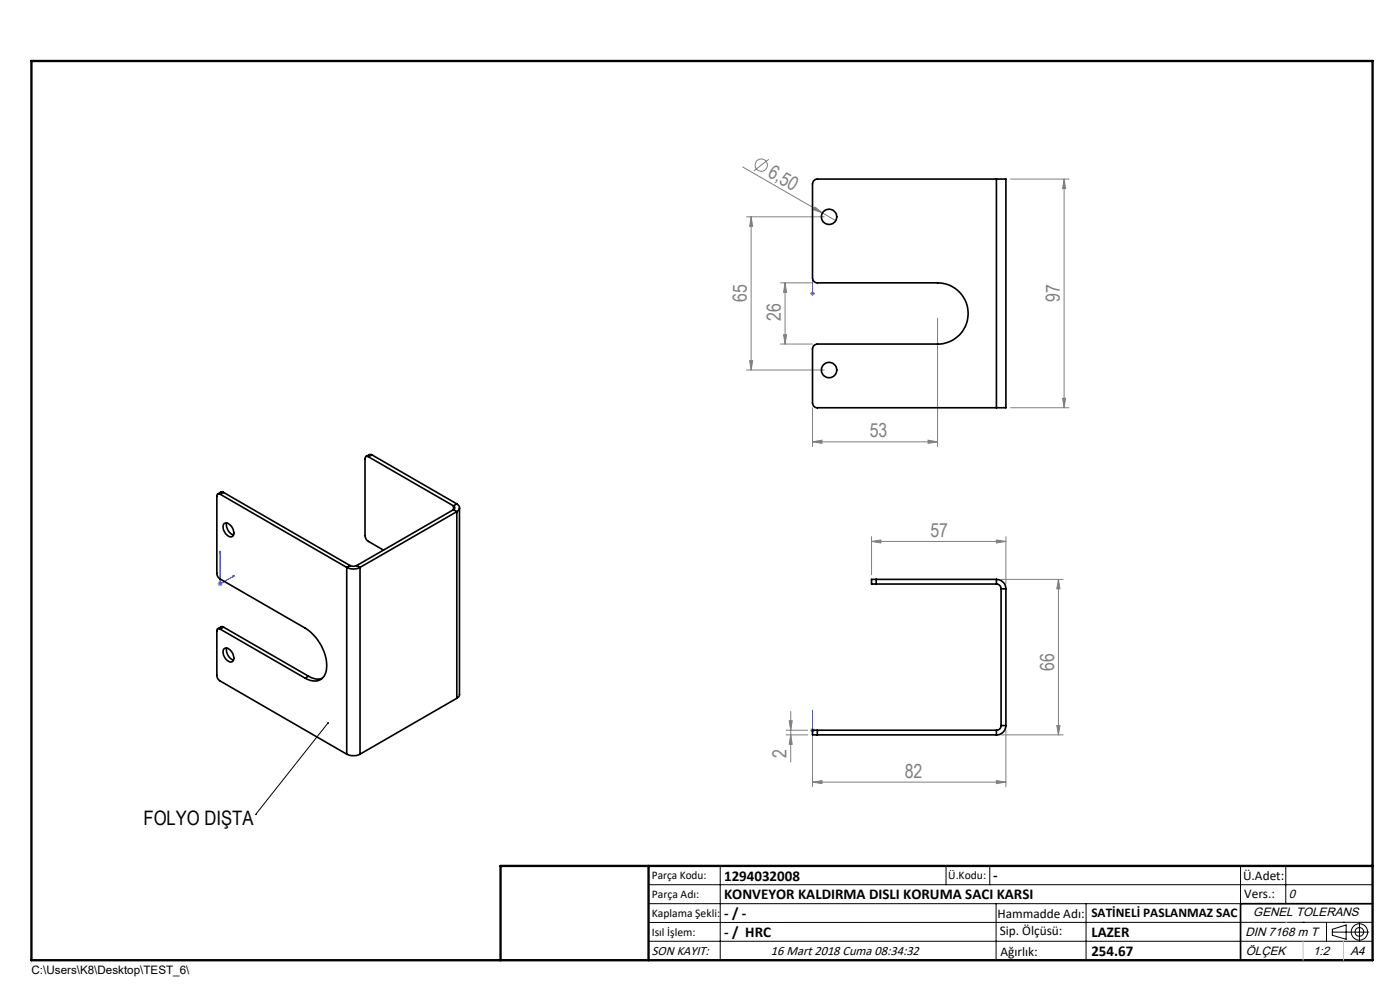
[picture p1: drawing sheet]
<svg xmlns="http://www.w3.org/2000/svg" width="297mm" height="210mm" viewBox="0 0 297 210" stroke-linecap="round" stroke-linejoin="round" font-family="sans-serif">
<g fill="none" stroke="#808080" stroke-width=".21">
<path d="M157.6 35.4l16.9 9.8M163.1 33.8l-3.2 2.5M214.4 38h12.4M225.7 38v48.5M225.7 38l.4 2h-.7zM158.4 46h16.5M159.3 46l.4 2h-.7zM159.3 46v32.5M165.6 60h6.8M166.5 60l.4 2h-.7zM166.5 60v13M172.9 43.9l1.6 1.3-1.9-.7z"/>
<path d="M174.5 45.2l2.8 1.6M158.4 78.5h16.5M159 76.5h.7l-.4 2zM165.6 73h6.8M166.2 71h.7l-.4 2zM171.9 62.3h1M172 61.9l.7 .7M172.4 61.8v1M172.7 61.9l-.7 .7M198.9 67.5v27.2M172.4 93.7l2-.3v.6zM172.4 86.5v8.2"/>
<path d="M172.4 93.7h26.5M196.9 93.4l2 .3-2 .3zM214.4 86.5h12.4M225.4 84.5h.7l-.4 2zM184.9 114.9l2-.4v.7zM184.9 113.8v8.1M184.9 114.9h28.5M211.4 114.5l2 .4-2 .3zM213.4 113.8v10.1M46.2 123.9h1M46.4 123.5l.7 .7M46.7 123.3v1"/>
<path d="M47.1 123.5l-.7 .7M212.4 122.9h13.1M224.5 122.9l.4 2h-.7zM224.5 122.9v33M166.8 154.9h4.6M166.8 155.9h4.6M167.4 152.9h.7l-.4 2zM167.7 155.9l.4 2h-.7zM167.7 150.9v10.7M171.9 154.9h1M172 154.5l.7 .7M172.4 154.4v1"/>
<path d="M172.4 155.9v11M172.7 154.5l-.7 .7M212.4 155.9h13.1M213.4 154.9v12M224.2 153.9h.7l-.4 2zM172.4 165.9l2-.3v.6zM172.4 165.9h41M211.4 165.6l2 .3-2 .3z"/>
<circle cx="161.5" cy="35" r="1.31"/>
</g>
<g fill="none" stroke="#000" stroke-width=".21">
<path d="M69.6 153.4l-15.4 19.4M54.2 172.8h.1M137.6 187.7h153.6M137.6 191.7h153.6M137.6 199.7h153.6M152.8 183.7v20M200.7 183.7v4M210 183.7v4M211.3 191.7v12M230.4 191.7v12M263.2 183.7v20M272.8 183.7v8"/>
<path d="M276.4 195.6h.1M281.4 195.6v4.1M282.6 197.7h7.8M282.6 197.1l3-.9v3l-3-.8zM285 195.6h.1M288.4 195.8v3.8M291.2 195.6l-153.6 .1"/>
<circle cx="288.4" cy="197.7" r="1.74"/>
<circle cx="288.4" cy="197.7" r=".93"/>
</g>
<path d="M172.4 53.8v.4v-.4M172.4 53.8v8.5M172.4 62.2v.2zM172.4 62.3h.1M46.7 116.9l.1 .3-.2 .1zM46.7 116.9v7l3-1.8M49.4 122.2l.3-.1-.3 .3zM172.4 150.7v.4v-.4M172.4 154.8v.2zM172.4 154.9h.1M172.4 150.7v4.2" fill="none" stroke="#00f" stroke-width=".21"/>
<path d="M106.2 203.7h185" fill="none" stroke="#000" stroke-width=".25"/>
<path d="M291.2 191.7h-28v12" fill="none" stroke="#000" stroke-width=".35"/>
<path d="M6.7 12.9h284.5v190.8h-284.5zM137.6 183.7v20M291.2 183.7h-185v20" fill="none" stroke="#000" stroke-width=".5"/>
<path d="M272.8 195.6h.1M276.4 199.7v4M285 199.7v4" fill="none" stroke="#c0c0c0" stroke-width=".21"/>
<path d="M69.4 153.2h.3l-.1 .2 .1-.2 .1 .2a.22 .22 0 0 1-.3 .2 .22 .22 0 0 1-.1-.4z" fill="#000"/>
<g fill="#00f">
<path d="M172.4 62.2v.2zM172.4 53.8v.4z"/>
<path d="M172.4 150.7v.4zM172.4 154.8v.2z"/>
<path d="M49.4 122.2l.3-.1-.3 .3zM46.7 116.9l.1 .3-.2 .1z"/>
</g>
<g fill="#808080">
<path d="M172.9 43.9l1.6 1.3-1.9-.7z"/>
<path d="M211.4 165.6l2 .3-2 .3zM172.4 165.9l2-.3v.6z"/>
<path d="M172.4 93.7l2-.3v.6zM196.9 93.4l2 .3-2 .3zM184.9 114.9l2-.4v.7zM211.4 114.5l2 .4-2 .3z"/>
<path d="M225.4 84.5h.7l-.4 2zM225.7 38l.4 2h-.7z"/>
<path d="M159.3 46l.4 2h-.7zM159 76.5h.7l-.4 2zM166.5 60l.4 2h-.7zM166.2 71h.7l-.4 2zM224.5 122.9l.4 2h-.7zM224.2 153.9h.7l-.4 2zM167.4 152.9h.7l-.4 2zM167.7 155.9l.4 2h-.7z"/>
</g>
<g fill="none" stroke="#000" stroke-width=".35">
<path d="M211.4 38h-38a1.09 1.09 0 0 0-1 1v20a1.02 1.02 0 0 0 1 1h25.5a6.5 6.5 0 0 1 6.5 6.5 6.5 6.5 0 0 1-6.5 6.5h-25.5a1.09 1.09 0 0 0-1 1v11.5a1.02 1.02 0 0 0 1 1h38M211.4 38h2v48.5h-2M211.4 38v48.5M78.2 96.9a.44 .44 0 0 0-.5-.1 .44 .44 0 0 0-.3 .5v16.3a1.52 1.52 0 0 0 .8 1.3l3.2 1.8M78.2 96.9l18 10.4M78.9 96.5l-.4-.1-.9 .4M78.9 96.5l-.7 .4M78.9 96.5l18 10.4M46.7 104.8a.43 .43 0 0 0-.5 0 .43 .43 0 0 0-.2 .5v16.3a1.38 1.38 0 0 0 .7 1.2l18 10.4a9.6 9.6 0 0 1 4.5 9.3 2.63 2.63 0 0 1-4.1 1.6l-.4-.2M46.7 104.8l26.9 15.6M47.4 104.4l-.4-.1-.8 .5M47.4 104.4l-.7 .4"/>
<path d="M47.4 104.4l26.9 15.6M47.4 111.2a1.17 1.17 0 0 1 1.8 .6 1.45 1.45 0 0 1 0 2 1.97 1.97 0 0 1-1.9-1.8zM48.1 110.9a2.32 2.32 0 0 0 1.4 2.6M74.3 120l.5 .1 .9-.1M74.3 120l-.7 .4M75.7 120l.7 .4M96.2 107.3a.43 .43 0 0 1 .3 .4 .43 .43 0 0 1-.3 .4M96.2 108.1l.7 .4M96.2 108.1l-20.5 11.9M96.2 107.3v.8M96.9 106.9a.89 .89 0 0 1 .6 .8 .89 .89 0 0 1-.6 .8M96.9 108.5v39.6"/>
<path d="M96.9 108.5l-20.5 11.9M96.9 106.9l-.7 .4M97.5 107.7v39.8l-.6 .6M46.7 133.4a.41 .41 0 0 0-.5 0 .41 .41 0 0 0-.2 .4v9.4a1.38 1.38 0 0 0 .7 1.3l26.9 15.5M46.7 133.4l18 10.5M47.4 133l-.4-.1-.8 .5M47.4 133l-.7 .4M47.4 133l18 10.4M47.4 137.7a.99 .99 0 0 1 1.6 .4 1.59 1.59 0 0 1 .2 2.3 2.05 2.05 0 0 1-1.8-2.7zM48.1 137.5a2.32 2.32 0 0 0 1.4 2.5M73.6 120.4a3 3 0 0 0 2.8 0M73.6 120.4v39.6"/>
<path d="M76.4 120.4v39.6M185.9 122.9h-1v1h1M185.9 122.9v1M185.9 123.9h25.5M185.9 122.9h25.5M211.4 123.9a1.02 1.02 0 0 1 1 1M211.4 122.9a2.05 2.05 0 0 1 2 2M211.4 122.9v1M212.4 124.9h1M212.4 124.9v29M213.4 124.9v29M65.4 143.4a3.3 3.3 0 0 0 2.9 .5"/>
<path d="M65.4 143.4l-.7 .5M73.6 160a3.3 3.3 0 0 0 2.8 0M96.9 148.1l-20.5 11.9M173.4 154.9h-1v1h1M173.4 155.9h38M173.4 154.9v1M173.4 154.9h38M211.4 154.9v1M212.4 153.9a.96 .96 0 0 1-1 1M212.4 153.9h1M213.4 153.9a1.99 1.99 0 0 1-2 2"/>
<circle cx="175.9" cy="46" r="1.63"/>
<circle cx="175.9" cy="78.5" r="1.63"/>
</g>
<text font-size="4.2" x="30.4" y="174.9">FOLYO DIŞTA</text>
<g font-size="4.1" fill="#808080">
<text x="162.7" y="37.3" transform="rotate(30 162.7 37.3)">6,50</text>
<text x="158.4" y="64.1" transform="rotate(-90 158.4 64.1)">65</text>
<text x="224.8" y="64.1" transform="rotate(-90 224.8 64.1)">97</text>
<text x="165.6" y="68.1" transform="rotate(-90 165.6 68.1)">26</text>
<text x="184.5" y="92.8">53</text>
<text x="197.4" y="113.9">57</text>
<text x="223.6" y="142.3" transform="rotate(-90 223.6 142.3)">66</text>
<text x="166.8" y="160.7" transform="rotate(-90 166.8 160.7)">2</text>
<text x="191.9" y="165">82</text>
</g>
<g font-size="3.2">
<text x="153.6" y="186.8">1294032008</text>
<text x="153.6" y="190.8">KONVEYOR KALDIRMA DISLI KORUMA SACI KARSI</text>
<text x="210.7" y="186.6">-</text>
<text x="153.6" y="194.8">- / -</text>
<text x="153.6" y="198.8">- / HRC</text>
<text x="231.5" y="198.7">LAZER</text>
<text x="231.5" y="202.8">254.67</text>
</g>
<g font-size="2.8">
<text x="263.7" y="186.7">Ü.Adet:</text>
<text x="263.9" y="190.5">Vers.:</text>
<text x="211.6" y="194.8">Hammadde Adı:</text>
<text x="231.5" y="194.5">SATİNELİ PASLANMAZ SAC</text>
<text x="138.3" y="202.6">SON KAYIT:</text>
<text x="163.6" y="202.6">16 Mart 2018 Cuma 08:34:32</text>
<text x="212.1" y="198.4">Sip. Ölçüsü:</text>
<text x="212.2" y="202.7">Ağırlık:</text>
</g>
<g font-size="2.6">
<text x="273.4" y="190.4">0</text>
<text x="265.9" y="194.4">GENEL TOLERANS</text>
<text x="264.2" y="198.5">DIN 7168 m T</text>
<text x="264.3" y="202.6">ÖLÇEK</text>
<text x="278.5" y="202.6">1:2</text>
<text x="286.5" y="202.6">A4</text>
</g>
<g font-size="2.5">
<text x="138.3" y="186.4">Parça Kodu:</text>
<text x="138.3" y="190.5">Parça Adı:</text>
<text x="201.2" y="186.5">Ü.Kodu:</text>
<text x="138.3" y="194.5">Kaplama Şekli:</text>
<text x="138.3" y="198.6">Isıl İşlem:</text>
<text x="6.7" y="206.7">C:\Users\K8\Desktop\TEST_6\</text>
</g>
</svg>
